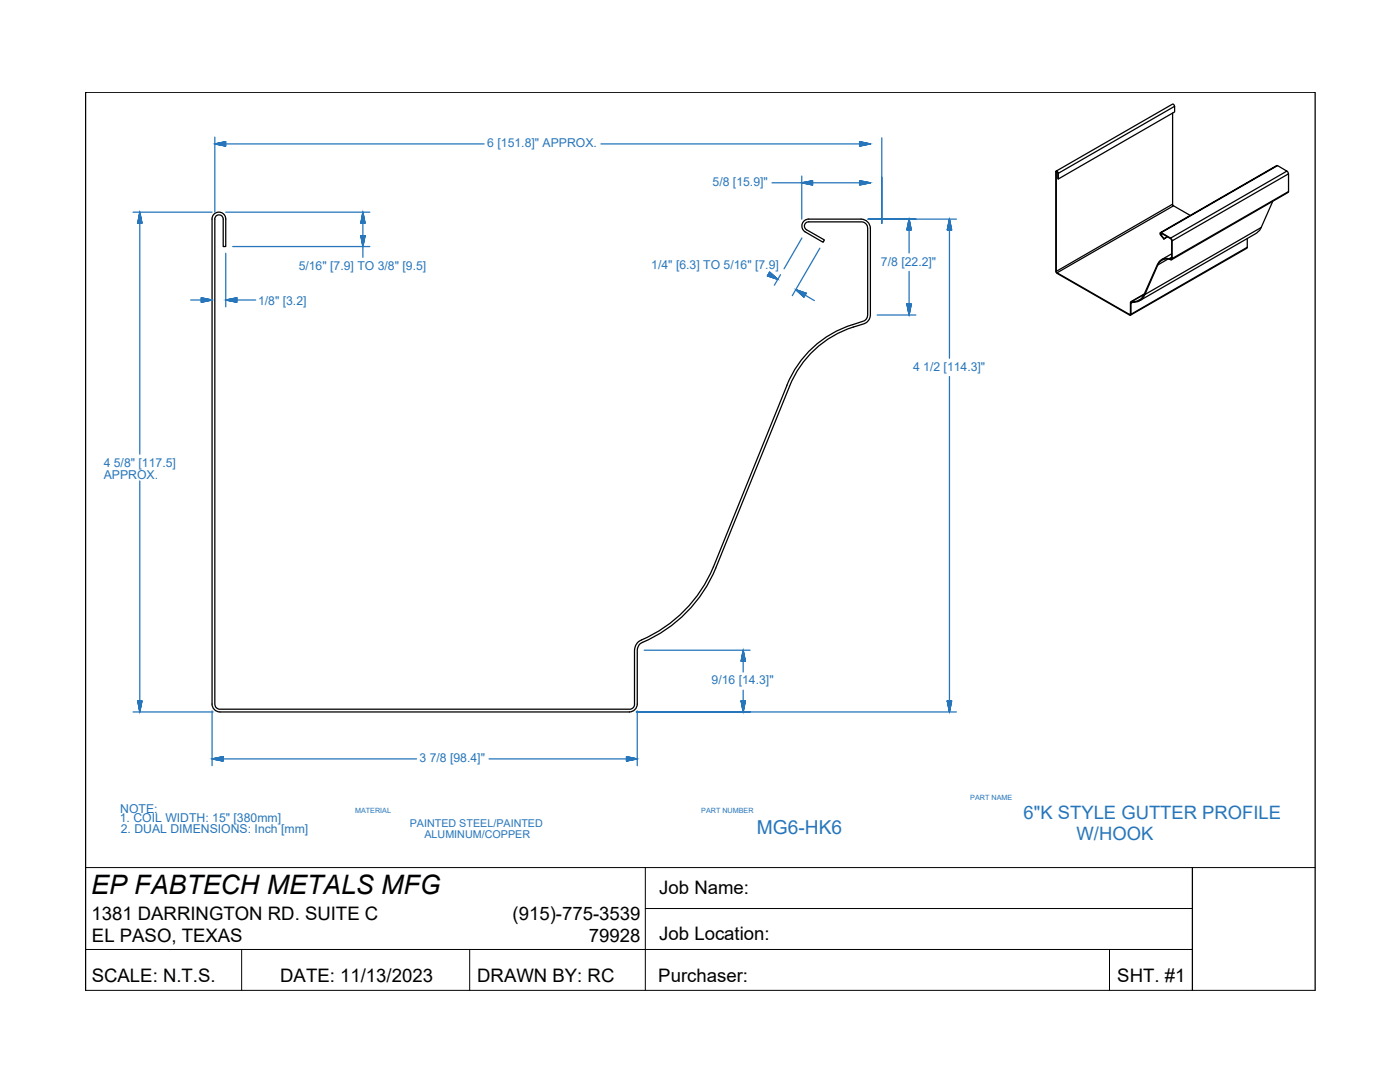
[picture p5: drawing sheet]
<svg xmlns="http://www.w3.org/2000/svg" width="279mm" height="216mm" viewBox="0 0 279 216" stroke-linecap="round" stroke-linejoin="round" font-family="sans-serif">
<!-- layer: PDF5_Solid Fills -->
<g fill="#2776bb" stroke="#2776bb" stroke-width=".2">
<path d="M40.2 59.4l2.1 .5-2.1 .4z"/>
<path d="M45.1 59.9l2.1-.5v.9z"/>
<path d="M72.4 42.3l.5 2.2h-.9z"/>
<path d="M72 47h.9l-.5 2.2z"/>
<path d="M27.9 42.3l.4 2.2h-.8z"/>
<path d="M27.5 139.9h.8l-.4 2.2z"/>
<path d="M158.8 57.8l2.1 .7-.5 .8z"/>
<path d="M153.6 54.3l1.6 1.4-2-.6z"/>
<path d="M171.6 36.1l2.1 .4-2.1 .4z"/>
<path d="M160 36.5l2.2-.4v.8z"/>
<path d="M181.4 43.7l.5 2.2h-.9z"/>
<path d="M181 60.7h.9l-.5 2.2z"/>
<path d="M189.5 43.7l.4 2.2h-.8z"/>
<path d="M189.1 139.9h.8l-.4 2.2z"/>
<path d="M147.9 139.9h.8l-.4 2.2z"/>
<path d="M148.3 129.7l.4 2.2h-.8z"/>
<path d="M42.3 151.4l2.2-.4v.9z"/>
<path d="M125 151l2.2 .4-2.2 .5z"/>
<path d="M171.6 28.3l2.1 .4-2.1 .5z"/>
<path d="M42.9 28.7l2.1-.4v.9z"/>
</g>
<!-- layer: PDF5_Geometry -->
<g fill="none" stroke="#000" stroke-width=".25">
<path d="M210.8 34.1l23.2-13.3 .3 .2 .1 .2-23.2 13.4a.29 .29 0 0 0-.1-.4 .29 .29 0 0 0-.4 .1v20l.3 .3 14.5 8.3 .2-.2M210.8 34.4l.1-.1 .2 .2v1.2h.1M234 22.6v18.1l-23.2 13.4v-19.7l.2-.1M234.4 21.2v1.1l-23.2 13.4v-1.1M255 33l1.8 1.1-23.2 13.4-1.8-1.1M256.8 34.1l.4 .6-23.3 13.4-.3-.6M257.2 34.7v3.5l-23.3 13.4v-3.5M257.2 38.2l-.2 .2-23.2 13.4M211 54.4l14.4 8.3 .2-.1M228.4 58.7l-2.7 1.5M228.5 58.8a2.39 2.39 0 0 1-2.6 1.5M231.6 46.4l23.4-13.4-23.4 13.4-.1 .4 .8 .9 .7-.4-.7 .4"/>
<path d="M231.7 46.8l-.1-.2 .2-.1 2 1.3v3.8l-.1 .1 .1-.1M231.9 46.7l-.2 .1 .6 .8M233.3 51.6a1.93 1.93 0 0 0-2.3 1.2l-2.6 5.9a2.4 2.4 0 0 1-2.6 1.5l2.6-1.5M233.8 51.3l-.5 .3 .4 .1M233.8 50.6l-2 1.2M233.9 51.6l-.1 .3a2.06 2.06 0 0 0-2.7 1M234 40.7l.2 .4-23.2 13.3-.2-.3M234.2 41.1l3.4 1.9M248.9 47.6v1.7l-23.2 13.4v-2.2l.3-.2M248.9 49.3l-.1 .2-23.2 13.4M251.7 45.4l-.3 .6-.8 .6-23.2 13.4M254 40.2l-2.3 5.2-23.2 13.4 2.6-5.9 2-1.2"/>
<path d="M225.8 60.2l-.2 .1v2.4h-.2M225.9 60.3l-.2 .2M142.4 113.1a27.2 27.2 0 0 1-14.4 14.6M142.4 113.1l14.6-36.2a20.6 20.6 0 0 1 13.2-12.1l2.3-.8 .4-.3 .3-.8v-17.4a1.25 1.25 0 0 0-1.3-1.2h-10.5a.85 .85 0 0 0-.8 .6 .85 .85 0 0 0 .4 .9l3.5 2.1-.2 .4-3.6-2a1.37 1.37 0 0 1-.6-1.6 1.37 1.37 0 0 1 1.3-1h10.4a1.88 1.88 0 0 1 1.9 1.8v17.4a1.95 1.95 0 0 1-1.3 1.7 20.7 20.7 0 0 0-14.8 12.5l-14.8 36.2a28.1 28.1 0 0 1-15.1 15.2l-.4 .7-.1 .5v10.8a1.6 1.6 0 0 1-1.6 1.6h-81.7a1.59 1.59 0 0 1-1.6-1.6v-96.8a1.37 1.37 0 0 1 1.4-1.4 1.37 1.37 0 0 1 1.4 1.4v5.5h-.6v-5.5a.84 .84 0 0 0-.8-.8 .84 .84 0 0 0-.8 .8v96.8l.2 .7 .6 .3h82.2l.5-.3 .2-.5v-11a2.27 2.27 0 0 1 1.4-2M17.1 197.6v-179.2h245.4v179.2"/>
</g>
<g fill="none" stroke="#2776bb" stroke-width=".25">
<path d="M42.9 28.7h53.7M42.9 28.7l2.1-.4-2.1 .4 2.1 .5v-.9v.9zM42.9 27.4v14.9M119.9 28.7h53.8M154.1 36.5h19.6M160 36.5l2.2-.4-2.2 .4 2.2 .4v-.8v.8zM160 35.1v8.6M171.6 36.1l2.1 .4-2.1 .4 2.1-.4-2.1-.4v.8zM171.6 28.3l2.1 .4-2.1 .5 2.1-.5-2.1-.4v.9zM176 27.5v17.1v-9.2M26.6 42.3h15.7M27.9 42.3v48.3"/>
<path d="M27.9 42.3l.4 2.2-.4-2.2-.4 2.2h.8h-.8zM38.1 59.9h4.2M40.2 59.4l2.1 .5-2.1 .4 2.1-.4-2.1-.5v.9zM45.1 59.9h5.9M45.1 59.9l2.1-.5-2.1 .5 2.1 .4v-.9v.9zM45.1 50.5v10.7M45.1 42.3h28.7M46.4 49.2h27.4M72 47h.9l-.5 2.2-.4-2.2 .4 2.2 .5-2.2zM72.4 42.3v9M72.4 42.3l.5 2.2-.5-2.2-.4 2.2h.9h-.9zM153.4 54.7l1.8 1"/>
<path d="M153.6 54.3l1.6 1.4-2-.6 2 .6-1.6-1.4-.4 .8zM155.8 54.8l-1.3 2.1M158.8 57.8l3.7 2.2M158.8 57.8l2.1 .7-2.1-.7 1.6 1.5 .5-.8-.5 .8zM160 47.5l-3.5 6.1M163.6 49.5l-5.5 9.5M181.4 43.7v6.8M181.4 43.7l.5 2.2-.5-2.2-.4 2.2h.9h-.9zM181.4 54.1v8.8M182.8 43.7h-9.6h17.7M189.5 43.7v27.8M189.5 43.7l.4 2.2-.4-2.2-.4 2.2h.8h-.8z"/>
<path d="M175.1 62.9h7.7M181 60.7h.9l-.5 2.2-.4-2.2 .4 2.2 .5-2.2zM189.5 75.1v67M27.9 96v46.1M27.5 139.9h.8l-.4 2.2-.4-2.2 .4 2.2 .4-2.2zM128.6 129.7h21.1M147.9 139.9h.8l-.4 2.2-.4-2.2 .4 2.2 .4-2.2zM148.3 137.7v4.4M148.3 129.7v4.4M148.3 129.7l.4 2.2-.4-2.2-.4 2.2h.8h-.8zM189.1 139.9h.8l-.4 2.2-.4-2.2 .4 2.2 .4-2.2zM26.6 142.1h15.9"/>
<path d="M42.3 151.4h40.8M42.3 151.4l2.2-.4-2.2 .4 2.2 .5v-.9v.9zM42.3 141.8v11M97.6 151.4h29.6M125 151l2.2 .4-2.2 .5 2.2-.5-2.2-.4v.9zM127.2 141.8v11M149.7 142.1h-22.7h63.9"/>
</g>
<!-- layer: 0 -->
<path d="M17.1 173.1h111.7v24.5M128.8 173.1h133.7M17.1 197.6h245.4M17.1 189.5h220.9M48.2 189.5v8.1M93.7 189.5v8.1M128.8 181.3h109.2M221.4 189.5v8.1" fill="none" stroke="#000" stroke-width=".2"/>
<path d="M238 173.1v24.5" fill="none" stroke="#000" stroke-width=".25"/>
<text font-size="5.3" x="18.2" y="178.5">EP FABTECH METALS MFG</text>
<text font-size="3.8" fill="#2776bb" x="151" y="166.4">MG6-HK6</text>
<g font-size="3.7" fill="#2776bb">
<text x="204.3" y="163.5">6&quot;K STYLE GUTTER PROFILE</text>
<text x="214.8" y="167.7">W/HOOK</text>
</g>
<g font-size="3.7">
<text x="131.6" y="178.5">Job Name:</text>
<text x="18.2" y="183.5">1381 DARRINGTON RD. SUITE C</text>
<text x="102.3" y="183.5">(915)-775-3539</text>
<text x="18.4" y="188">EL PASO, TEXAS</text>
<text x="117.5" y="188">79928</text>
<text x="131.6" y="187.6">Job Location:</text>
<text x="18.3" y="196">SCALE: N.T.S.</text>
<text x="55.9" y="196">DATE: 11/13/2023</text>
<text x="95.2" y="196">DRAWN BY: RC</text>
<text x="131.4" y="195.9">Purchaser:</text>
<text x="223" y="196">SHT. #1</text>
</g>
<g font-size="2.4" fill="#2776bb">
<text x="97.3" y="29.4">6 [151.8]&quot; APPROX.</text>
<text x="142.2" y="37.1">5/8 [15.9]&quot;</text>
<text x="59.6" y="53.9">5/16&quot; [7.9] TO 3/8&quot; [9.5]</text>
<text x="130" y="53.6">1/4&quot; [6.3] TO 5/16&quot; [7.9]</text>
<text x="175.8" y="53">7/8 [22.2]&quot;</text>
<text x="51.5" y="60.8">1/8&quot; [3.2]</text>
<text x="182.2" y="74">4 1/2 [114.3]&quot;</text>
<text x="20.7" y="93.1">4 5/8&quot; [117.5]</text>
<text x="20.7" y="95.5">APPROX.</text>
<text x="142" y="136.6">9/16 [14.3]&quot;</text>
<text x="83.7" y="152.1">3 7/8 [98.4]&quot;</text>
<text x="23.9" y="164.1">1. COIL WIDTH: 15&quot; [380mm]</text>
<text x="24" y="162.2">NOTE:</text>
<text x="24.1" y="166.3">2. DUAL DIMENSIONS: Inch [mm]</text>
</g>
<g font-size="2.1" fill="#2776bb">
<text x="81.8" y="164.9">PAINTED STEEL/PAINTED</text>
<text x="84.7" y="167.1">ALUMINUM/COPPER</text>
</g>
<g font-size="1.4" fill="#2776bb">
<text x="193.6" y="159.6">PART NAME</text>
<text x="70.9" y="162.2">MATERIAL</text>
<text x="139.9" y="162.2">PART NUMBER</text>
</g>
</svg>
